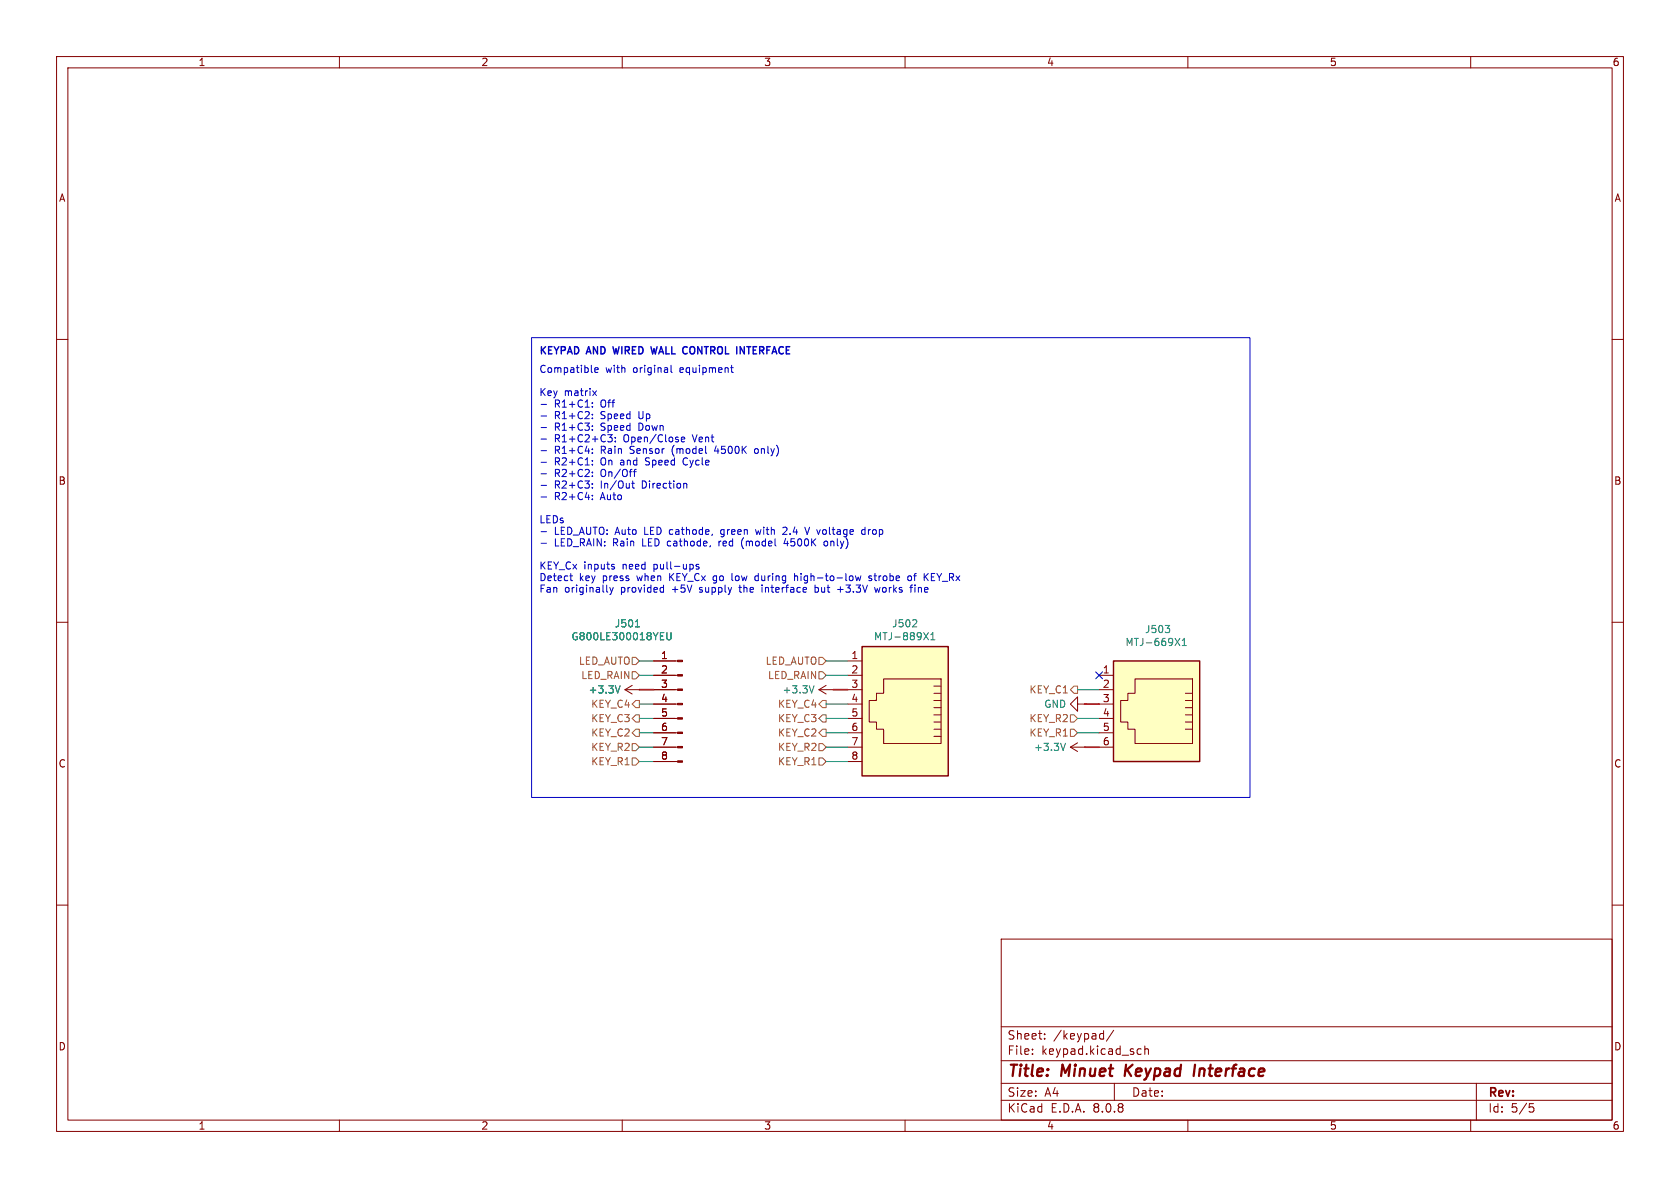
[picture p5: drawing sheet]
(kicad_sch
 (version 20231120)
 (generator "eeschema")
 (generator_version "8.0")
 (paper "A4")
 (title_block
  (title "Minuet Keypad Interface"))
 (lib_symbols
  (symbol "Connector:6P6C"
   (pin_names
    (offset 1.016)) (exclude_from_sim no) (in_bom yes) (on_board yes)
   (property "Reference" "J" (at -5.08 11.43 0) (effects (font (size 1.27 1.27)) (justify right)))
   (property "Value" "6P6C" (at 2.54 11.43 0) (effects (font (size 1.27 1.27)) (justify left)))
   (property "Footprint" "" (at 0 0.635 90) (effects (font (size 1.27 1.27)) (hide yes)))
   (property "Datasheet" "~" (at 0 0.635 90) (effects (font (size 1.27 1.27)) (hide yes)))
   (property "Description" "RJ connector, 6P6C (6 positions 6 connected), RJ12/RJ18/RJ25" (at 0 0 0) (effects (font (size 1.27 1.27)) (hide yes)))
   (symbol "6P6C_0_1"
    (polyline (pts (xy -6.35 -1.905) (xy -5.08 -1.905) (xy -5.08 -1.905)) (stroke (width 0) (type default)) (fill (type none)))
    (polyline (pts (xy -6.35 -0.635) (xy -5.08 -0.635) (xy -5.08 -0.635)) (stroke (width 0) (type default)) (fill (type none)))
    (polyline (pts (xy -6.35 0.635) (xy -5.08 0.635) (xy -5.08 0.635)) (stroke (width 0) (type default)) (fill (type none)))
    (polyline (pts (xy -6.35 1.905) (xy -5.08 1.905) (xy -5.08 1.905)) (stroke (width 0) (type default)) (fill (type none)))
    (polyline (pts (xy -6.35 3.175) (xy -5.08 3.175) (xy -5.08 3.175)) (stroke (width 0) (type default)) (fill (type none)))
    (polyline (pts (xy -5.08 4.445) (xy -6.35 4.445) (xy -6.35 4.445)) (stroke (width 0) (type default)) (fill (type none)))
    (polyline (pts (xy -6.35 -4.445) (xy -6.35 6.985) (xy 3.81 6.985) (xy 3.81 4.445) (xy 5.08 4.445) (xy 5.08 3.175) (xy 6.35 3.175) (xy 6.35 -0.635) (xy 5.08 -0.635) (xy 5.08 -1.905) (xy 3.81 -1.905) (xy 3.81 -4.445) (xy -6.35 -4.445) (xy -6.35 -4.445)) (stroke (width 0) (type default)) (fill (type none)))
    (rectangle (start 7.62 10.16) (end -7.62 -7.62) (stroke (width 0.254) (type default)) (fill (type background))))
   (symbol "6P6C_1_1"
    (pin passive line (at 10.16 -5.08 180) (length 2.54) (name "~" (effects (font (size 1.27 1.27)))) (number "1" (effects (font (size 1.27 1.27)))))
    (pin passive line (at 10.16 -2.54 180) (length 2.54) (name "~" (effects (font (size 1.27 1.27)))) (number "2" (effects (font (size 1.27 1.27)))))
    (pin passive line (at 10.16 0 180) (length 2.54) (name "~" (effects (font (size 1.27 1.27)))) (number "3" (effects (font (size 1.27 1.27)))))
    (pin passive line (at 10.16 2.54 180) (length 2.54) (name "~" (effects (font (size 1.27 1.27)))) (number "4" (effects (font (size 1.27 1.27)))))
    (pin passive line (at 10.16 5.08 180) (length 2.54) (name "~" (effects (font (size 1.27 1.27)))) (number "5" (effects (font (size 1.27 1.27)))))
    (pin passive line (at 10.16 7.62 180) (length 2.54) (name "~" (effects (font (size 1.27 1.27)))) (number "6" (effects (font (size 1.27 1.27)))))))
  (symbol "Connector:8P8C"
   (pin_names
    (offset 1.016)) (exclude_from_sim no) (in_bom yes) (on_board yes)
   (property "Reference" "J" (at -5.08 13.97 0) (effects (font (size 1.27 1.27)) (justify right)))
   (property "Value" "8P8C" (at 2.54 13.97 0) (effects (font (size 1.27 1.27)) (justify left)))
   (property "Footprint" "" (at 0 0.635 90) (effects (font (size 1.27 1.27)) (hide yes)))
   (property "Datasheet" "~" (at 0 0.635 90) (effects (font (size 1.27 1.27)) (hide yes)))
   (property "Description" "RJ connector, 8P8C (8 positions 8 connected), RJ31/RJ32/RJ33/RJ34/RJ35/RJ41/RJ45/RJ49/RJ61" (at 0 0 0) (effects (font (size 1.27 1.27)) (hide yes)))
   (symbol "8P8C_0_1"
    (polyline (pts (xy -5.08 4.445) (xy -6.35 4.445)) (stroke (width 0) (type default)) (fill (type none)))
    (polyline (pts (xy -5.08 5.715) (xy -6.35 5.715)) (stroke (width 0) (type default)) (fill (type none)))
    (polyline (pts (xy -6.35 -3.175) (xy -5.08 -3.175) (xy -5.08 -3.175)) (stroke (width 0) (type default)) (fill (type none)))
    (polyline (pts (xy -6.35 -1.905) (xy -5.08 -1.905) (xy -5.08 -1.905)) (stroke (width 0) (type default)) (fill (type none)))
    (polyline (pts (xy -6.35 -0.635) (xy -5.08 -0.635) (xy -5.08 -0.635)) (stroke (width 0) (type default)) (fill (type none)))
    (polyline (pts (xy -6.35 0.635) (xy -5.08 0.635) (xy -5.08 0.635)) (stroke (width 0) (type default)) (fill (type none)))
    (polyline (pts (xy -6.35 1.905) (xy -5.08 1.905) (xy -5.08 1.905)) (stroke (width 0) (type default)) (fill (type none)))
    (polyline (pts (xy -5.08 3.175) (xy -6.35 3.175) (xy -6.35 3.175)) (stroke (width 0) (type default)) (fill (type none)))
    (polyline (pts (xy -6.35 -4.445) (xy -6.35 6.985) (xy 3.81 6.985) (xy 3.81 4.445) (xy 5.08 4.445) (xy 5.08 3.175) (xy 6.35 3.175) (xy 6.35 -0.635) (xy 5.08 -0.635) (xy 5.08 -1.905) (xy 3.81 -1.905) (xy 3.81 -4.445) (xy -6.35 -4.445) (xy -6.35 -4.445)) (stroke (width 0) (type default)) (fill (type none)))
    (rectangle (start 7.62 12.7) (end -7.62 -10.16) (stroke (width 0.254) (type default)) (fill (type background))))
   (symbol "8P8C_1_1"
    (pin passive line (at 10.16 -7.62 180) (length 2.54) (name "~" (effects (font (size 1.27 1.27)))) (number "1" (effects (font (size 1.27 1.27)))))
    (pin passive line (at 10.16 -5.08 180) (length 2.54) (name "~" (effects (font (size 1.27 1.27)))) (number "2" (effects (font (size 1.27 1.27)))))
    (pin passive line (at 10.16 -2.54 180) (length 2.54) (name "~" (effects (font (size 1.27 1.27)))) (number "3" (effects (font (size 1.27 1.27)))))
    (pin passive line (at 10.16 0 180) (length 2.54) (name "~" (effects (font (size 1.27 1.27)))) (number "4" (effects (font (size 1.27 1.27)))))
    (pin passive line (at 10.16 2.54 180) (length 2.54) (name "~" (effects (font (size 1.27 1.27)))) (number "5" (effects (font (size 1.27 1.27)))))
    (pin passive line (at 10.16 5.08 180) (length 2.54) (name "~" (effects (font (size 1.27 1.27)))) (number "6" (effects (font (size 1.27 1.27)))))
    (pin passive line (at 10.16 7.62 180) (length 2.54) (name "~" (effects (font (size 1.27 1.27)))) (number "7" (effects (font (size 1.27 1.27)))))
    (pin passive line (at 10.16 10.16 180) (length 2.54) (name "~" (effects (font (size 1.27 1.27)))) (number "8" (effects (font (size 1.27 1.27)))))))
  (symbol "Connector:Conn_01x08_Pin"
   (pin_names
    (offset 1.016) hide) (exclude_from_sim no) (in_bom yes) (on_board yes)
   (property "Reference" "J" (at 0 10.16 0) (effects (font (size 1.27 1.27))))
   (property "Value" "Conn_01x08_Pin" (at 0 -12.7 0) (effects (font (size 1.27 1.27))))
   (property "Footprint" "" (at 0 0 0) (effects (font (size 1.27 1.27)) (hide yes)))
   (property "Datasheet" "~" (at 0 0 0) (effects (font (size 1.27 1.27)) (hide yes)))
   (property "Description" "Generic connector, single row, 01x08, script generated" (at 0 0 0) (effects (font (size 1.27 1.27)) (hide yes)))
   (property "ki_locked" "" (at 0 0 0) (effects (font (size 1.27 1.27))))
   (symbol "Conn_01x08_Pin_1_1"
    (polyline (pts (xy 1.27 -10.16) (xy 0.8636 -10.16)) (stroke (width 0.1524) (type default)) (fill (type none)))
    (polyline (pts (xy 1.27 -7.62) (xy 0.8636 -7.62)) (stroke (width 0.1524) (type default)) (fill (type none)))
    (polyline (pts (xy 1.27 -5.08) (xy 0.8636 -5.08)) (stroke (width 0.1524) (type default)) (fill (type none)))
    (polyline (pts (xy 1.27 -2.54) (xy 0.8636 -2.54)) (stroke (width 0.1524) (type default)) (fill (type none)))
    (polyline (pts (xy 1.27 0) (xy 0.8636 0)) (stroke (width 0.1524) (type default)) (fill (type none)))
    (polyline (pts (xy 1.27 2.54) (xy 0.8636 2.54)) (stroke (width 0.1524) (type default)) (fill (type none)))
    (polyline (pts (xy 1.27 5.08) (xy 0.8636 5.08)) (stroke (width 0.1524) (type default)) (fill (type none)))
    (polyline (pts (xy 1.27 7.62) (xy 0.8636 7.62)) (stroke (width 0.1524) (type default)) (fill (type none)))
    (rectangle (start 0.8636 -10.033) (end 0 -10.287) (stroke (width 0.1524) (type default)) (fill (type outline)))
    (rectangle (start 0.8636 -7.493) (end 0 -7.747) (stroke (width 0.1524) (type default)) (fill (type outline)))
    (rectangle (start 0.8636 -4.953) (end 0 -5.207) (stroke (width 0.1524) (type default)) (fill (type outline)))
    (rectangle (start 0.8636 -2.413) (end 0 -2.667) (stroke (width 0.1524) (type default)) (fill (type outline)))
    (rectangle (start 0.8636 0.127) (end 0 -0.127) (stroke (width 0.1524) (type default)) (fill (type outline)))
    (rectangle (start 0.8636 2.667) (end 0 2.413) (stroke (width 0.1524) (type default)) (fill (type outline)))
    (rectangle (start 0.8636 5.207) (end 0 4.953) (stroke (width 0.1524) (type default)) (fill (type outline)))
    (rectangle (start 0.8636 7.747) (end 0 7.493) (stroke (width 0.1524) (type default)) (fill (type outline)))
    (pin passive line (at 5.08 7.62 180) (length 3.81) (name "Pin_1" (effects (font (size 1.27 1.27)))) (number "1" (effects (font (size 1.27 1.27)))))
    (pin passive line (at 5.08 5.08 180) (length 3.81) (name "Pin_2" (effects (font (size 1.27 1.27)))) (number "2" (effects (font (size 1.27 1.27)))))
    (pin passive line (at 5.08 2.54 180) (length 3.81) (name "Pin_3" (effects (font (size 1.27 1.27)))) (number "3" (effects (font (size 1.27 1.27)))))
    (pin passive line (at 5.08 0 180) (length 3.81) (name "Pin_4" (effects (font (size 1.27 1.27)))) (number "4" (effects (font (size 1.27 1.27)))))
    (pin passive line (at 5.08 -2.54 180) (length 3.81) (name "Pin_5" (effects (font (size 1.27 1.27)))) (number "5" (effects (font (size 1.27 1.27)))))
    (pin passive line (at 5.08 -5.08 180) (length 3.81) (name "Pin_6" (effects (font (size 1.27 1.27)))) (number "6" (effects (font (size 1.27 1.27)))))
    (pin passive line (at 5.08 -7.62 180) (length 3.81) (name "Pin_7" (effects (font (size 1.27 1.27)))) (number "7" (effects (font (size 1.27 1.27)))))
    (pin passive line (at 5.08 -10.16 180) (length 3.81) (name "Pin_8" (effects (font (size 1.27 1.27)))) (number "8" (effects (font (size 1.27 1.27)))))))
  (symbol "power:+3.3V"
   (power)
   (pin_numbers hide)
   (pin_names
    (offset 0) hide) (exclude_from_sim no) (in_bom yes) (on_board yes)
   (property "Reference" "#PWR" (at 0 -3.81 0) (effects (font (size 1.27 1.27)) (hide yes)))
   (property "Value" "+3.3V" (at 0 3.556 0) (effects (font (size 1.27 1.27))))
   (property "Footprint" "" (at 0 0 0) (effects (font (size 1.27 1.27)) (hide yes)))
   (property "Datasheet" "" (at 0 0 0) (effects (font (size 1.27 1.27)) (hide yes)))
   (property "Description" "Power symbol creates a global label with name \"+3.3V\"" (at 0 0 0) (effects (font (size 1.27 1.27)) (hide yes)))
   (symbol "+3.3V_0_1"
    (polyline (pts (xy -0.762 1.27) (xy 0 2.54)) (stroke (width 0) (type default)) (fill (type none)))
    (polyline (pts (xy 0 0) (xy 0 2.54)) (stroke (width 0) (type default)) (fill (type none)))
    (polyline (pts (xy 0 2.54) (xy 0.762 1.27)) (stroke (width 0) (type default)) (fill (type none))))
   (symbol "+3.3V_1_1"
    (pin power_in line (at 0 0 90) (length 0) (name "~" (effects (font (size 1.27 1.27)))) (number "1" (effects (font (size 1.27 1.27)))))))
  (symbol "power:GND"
   (power)
   (pin_numbers hide)
   (pin_names
    (offset 0) hide) (exclude_from_sim no) (in_bom yes) (on_board yes)
   (property "Reference" "#PWR" (at 0 -6.35 0) (effects (font (size 1.27 1.27)) (hide yes)))
   (property "Value" "GND" (at 0 -3.81 0) (effects (font (size 1.27 1.27))))
   (property "Footprint" "" (at 0 0 0) (effects (font (size 1.27 1.27)) (hide yes)))
   (property "Datasheet" "" (at 0 0 0) (effects (font (size 1.27 1.27)) (hide yes)))
   (property "Description" "Power symbol creates a global label with name \"GND\" , ground" (at 0 0 0) (effects (font (size 1.27 1.27)) (hide yes)))
   (symbol "GND_0_1"
    (polyline (pts (xy 0 0) (xy 0 -1.27) (xy 1.27 -1.27) (xy 0 -2.54) (xy -1.27 -1.27) (xy 0 -1.27)) (stroke (width 0) (type default)) (fill (type none))))
   (symbol "GND_1_1"
    (pin power_in line (at 0 0 270) (length 0) (name "~" (effects (font (size 1.27 1.27)))) (number "1" (effects (font (size 1.27 1.27))))))))
 (no_connect
  (at 194.31 119.38))
 (wire
  (pts (xy 113.03 116.84) (xy 115.57 116.84))
  (stroke (width 0) (type default)))
 (wire
  (pts (xy 113.03 121.92) (xy 115.57 121.92))
  (stroke (width 0) (type default)))
 (wire
  (pts (xy 113.03 132.08) (xy 115.57 132.08))
  (stroke (width 0) (type default)))
 (wire
  (pts (xy 113.03 119.38) (xy 115.57 119.38))
  (stroke (width 0) (type default)))
 (wire
  (pts (xy 149.86 119.38) (xy 146.05 119.38))
  (stroke (width 0) (type default)))
 (wire
  (pts (xy 194.31 124.46) (xy 191.77 124.46))
  (stroke (width 0) (type default)))
 (wire
  (pts (xy 149.86 121.92) (xy 147.32 121.92))
  (stroke (width 0) (type default)))
 (wire
  (pts (xy 113.03 124.46) (xy 115.57 124.46))
  (stroke (width 0) (type default)))
 (wire
  (pts (xy 149.86 116.84) (xy 146.05 116.84))
  (stroke (width 0) (type default)))
 (wire
  (pts (xy 113.03 129.54) (xy 115.57 129.54))
  (stroke (width 0) (type default)))
 (wire
  (pts (xy 194.31 129.54) (xy 190.5 129.54))
  (stroke (width 0) (type default)))
 (wire
  (pts (xy 113.03 127) (xy 115.57 127))
  (stroke (width 0) (type default)))
 (wire
  (pts (xy 194.31 132.08) (xy 191.77 132.08))
  (stroke (width 0) (type default)))
 (wire
  (pts (xy 149.86 124.46) (xy 146.05 124.46))
  (stroke (width 0) (type default)))
 (wire
  (pts (xy 149.86 127) (xy 146.05 127))
  (stroke (width 0) (type default)))
 (wire
  (pts (xy 194.31 127) (xy 190.5 127))
  (stroke (width 0) (type default)))
 (wire
  (pts (xy 149.86 129.54) (xy 146.05 129.54))
  (stroke (width 0) (type default)))
 (wire
  (pts (xy 194.31 121.92) (xy 190.5 121.92))
  (stroke (width 0) (type default)))
 (wire
  (pts (xy 113.03 134.62) (xy 115.57 134.62))
  (stroke (width 0) (type default)))
 (wire
  (pts (xy 149.86 134.62) (xy 146.05 134.62))
  (stroke (width 0) (type default)))
 (wire
  (pts (xy 149.86 132.08) (xy 146.05 132.08))
  (stroke (width 0) (type default)))
 (rectangle
  (start 93.98 59.69)
  (end 220.98 140.97)
  (stroke (width 0) (type default))
  (fill (type none)))
 (text "Compatible with original equipment\n\nKey matrix\n- R1+C1: Off\n- R1+C2: Speed Up\n- R1+C3: Speed Down\n- R1+C2+C3: Open/Close Vent\n- R1+C4: Rain Sensor (model 4500K only)\n- R2+C1: On and Speed Cycle\n- R2+C2: On/Off\n- R2+C3: In/Out Direction\n- R2+C4: Auto\n\nLEDs\n- LED_AUTO: Auto LED cathode, green with 2.4 V voltage drop\n- LED_RAIN: Rain LED cathode, red (model 4500K only)\n\nKEY_Cx inputs need pull-ups\nDetect key press when KEY_Cx go low during high-to-low strobe of KEY_Rx\nFan originally provided +5V supply the interface but +3.3V works fine"
  (exclude_from_sim no)
  (at 95.25 64.77 0)
  (effects (font (size 1.27 1.27)) (justify left top)))
 (text "KEYPAD AND WIRED WALL CONTROL INTERFACE"
  (exclude_from_sim no)
  (at 95.25 62.23 0)
  (effects (font (size 1.27 1.27) (thickness 0.254)
    (bold yes)) (justify left)))
 (hierarchical_label "KEY_C3"
  (shape output)
  (at 146.05 127 180)
  (effects (font (size 1.27 1.27)) (justify right)))
 (hierarchical_label "KEY_R1"
  (shape input)
  (at 113.03 134.62 180)
  (effects (font (size 1.27 1.27)) (justify right)))
 (hierarchical_label "KEY_R2"
  (shape input)
  (at 113.03 132.08 180)
  (effects (font (size 1.27 1.27)) (justify right)))
 (hierarchical_label "LED_RAIN"
  (shape input)
  (at 146.05 119.38 180)
  (effects (font (size 1.27 1.27)) (justify right)))
 (hierarchical_label "KEY_C2"
  (shape output)
  (at 113.03 129.54 180)
  (effects (font (size 1.27 1.27)) (justify right)))
 (hierarchical_label "KEY_C4"
  (shape output)
  (at 146.05 124.46 180)
  (effects (font (size 1.27 1.27)) (justify right)))
 (hierarchical_label "KEY_C2"
  (shape output)
  (at 146.05 129.54 180)
  (effects (font (size 1.27 1.27)) (justify right)))
 (hierarchical_label "KEY_R2"
  (shape input)
  (at 146.05 132.08 180)
  (effects (font (size 1.27 1.27)) (justify right)))
 (hierarchical_label "KEY_R1"
  (shape input)
  (at 146.05 134.62 180)
  (effects (font (size 1.27 1.27)) (justify right)))
 (hierarchical_label "LED_RAIN"
  (shape input)
  (at 113.03 119.38 180)
  (effects (font (size 1.27 1.27)) (justify right)))
 (hierarchical_label "KEY_R2"
  (shape input)
  (at 190.5 127 180)
  (effects (font (size 1.27 1.27)) (justify right)))
 (hierarchical_label "KEY_C1"
  (shape output)
  (at 190.5 121.92 180)
  (effects (font (size 1.27 1.27)) (justify right)))
 (hierarchical_label "KEY_C3"
  (shape output)
  (at 113.03 127 180)
  (effects (font (size 1.27 1.27)) (justify right)))
 (hierarchical_label "KEY_C4"
  (shape output)
  (at 113.03 124.46 180)
  (effects (font (size 1.27 1.27)) (justify right)))
 (hierarchical_label "LED_AUTO"
  (shape input)
  (at 113.03 116.84 180)
  (effects (font (size 1.27 1.27)) (justify right)))
 (hierarchical_label "KEY_R1"
  (shape input)
  (at 190.5 129.54 180)
  (effects (font (size 1.27 1.27)) (justify right)))
 (hierarchical_label "LED_AUTO"
  (shape input)
  (at 146.05 116.84 180)
  (effects (font (size 1.27 1.27)) (justify right)))
 (symbol
  (lib_id "power:+3.3V")
  (at 113.03 121.92 90)
  (unit 1)
  (exclude_from_sim no)
  (in_bom yes)
  (on_board yes)
  (dnp no)
  (fields_autoplaced yes)
  (property "Reference" "#PWR0501" (at 116.84 121.92 0) (effects (font (size 1.27 1.27)) (hide yes)))
  (property "Value" "+3.3V" (at 109.855 121.92 90) (effects (font (size 1.27 1.27)) (justify left)))
  (property "Footprint" "" (at 113.03 121.92 0) (effects (font (size 1.27 1.27)) (hide yes)))
  (property "Datasheet" "" (at 113.03 121.92 0) (effects (font (size 1.27 1.27)) (hide yes)))
  (property "Description" "Power symbol creates a global label with name \"+3.3V\"" (at 113.03 121.92 0) (effects (font (size 1.27 1.27)) (hide yes)))
  (pin "1"))
 (symbol
  (lib_id "Connector:6P6C")
  (at 204.47 124.46 180)
  (unit 1)
  (exclude_from_sim no)
  (in_bom yes)
  (on_board yes)
  (dnp no)
  (property "Reference" "J503" (at 204.724 111.252 0) (effects (font (size 1.27 1.27))))
  (property "Value" "MTJ-669X1" (at 204.47 113.538 0) (effects (font (size 1.27 1.27))))
  (property "Footprint" "MTJ-669X1:CONN_MTJ-669X1_ADM" (at 204.47 125.095 90) (effects (font (size 1.27 1.27)) (hide yes)))
  (property "Datasheet" "https://app.adam-tech.com/products/download/data_sheet/203813/mtj-669x1-data-sheet.pdf" (at 204.47 125.095 90) (effects (font (size 1.27 1.27)) (hide yes)))
  (property "Description" "RJ connector, 6P6C (6 positions 6 connected), RJ12/RJ18/RJ25" (at 204.47 124.46 0) (effects (font (size 1.27 1.27)) (hide yes)))
  (property "Arrow Part Number" "" (at 204.47 124.46 0) (effects (font (size 1.27 1.27)) (hide yes)))
  (property "Arrow Price/Stock" "" (at 204.47 124.46 0) (effects (font (size 1.27 1.27)) (hide yes)))
  (property "Height" "" (at 204.47 124.46 0) (effects (font (size 1.27 1.27)) (hide yes)))
  (property "Hold Current" "" (at 204.47 124.46 0) (effects (font (size 1.27 1.27)) (hide yes)))
  (property "Manufacturer_Name" "" (at 204.47 124.46 0) (effects (font (size 1.27 1.27)) (hide yes)))
  (property "Manufacturer_Part_Number" "" (at 204.47 124.46 0) (effects (font (size 1.27 1.27)) (hide yes)))
  (property "Mouser Part Number" "" (at 204.47 124.46 0) (effects (font (size 1.27 1.27)) (hide yes)))
  (property "Mouser Price/Stock" "" (at 204.47 124.46 0) (effects (font (size 1.27 1.27)) (hide yes)))
  (pin "2")
  (pin "4")
  (pin "6")
  (pin "5")
  (pin "3")
  (pin "1"))
 (symbol
  (lib_id "Connector:8P8C")
  (at 160.02 124.46 180)
  (unit 1)
  (exclude_from_sim no)
  (in_bom yes)
  (on_board yes)
  (dnp no)
  (property "Reference" "J502" (at 160.02 110.236 0) (effects (font (size 1.27 1.27))))
  (property "Value" "MTJ-889X1" (at 160.02 112.522 0) (effects (font (size 1.27 1.27))))
  (property "Footprint" "MTJ-889X1:CONN_MTJ-889X1_ADM" (at 160.02 125.095 90) (effects (font (size 1.27 1.27)) (hide yes)))
  (property "Datasheet" "https://app.adam-tech.com/products/download/data_sheet/203814/mtj-889x1-data-sheet.pdf" (at 160.02 125.095 90) (effects (font (size 1.27 1.27)) (hide yes)))
  (property "Description" "RJ connector, 8P8C (8 positions 8 connected), RJ31/RJ32/RJ33/RJ34/RJ35/RJ41/RJ45/RJ49/RJ61" (at 160.02 124.46 0) (effects (font (size 1.27 1.27)) (hide yes)))
  (property "Arrow Part Number" "" (at 160.02 124.46 0) (effects (font (size 1.27 1.27)) (hide yes)))
  (property "Arrow Price/Stock" "" (at 160.02 124.46 0) (effects (font (size 1.27 1.27)) (hide yes)))
  (property "Height" "" (at 160.02 124.46 0) (effects (font (size 1.27 1.27)) (hide yes)))
  (property "Hold Current" "" (at 160.02 124.46 0) (effects (font (size 1.27 1.27)) (hide yes)))
  (property "Manufacturer_Name" "" (at 160.02 124.46 0) (effects (font (size 1.27 1.27)) (hide yes)))
  (property "Manufacturer_Part_Number" "" (at 160.02 124.46 0) (effects (font (size 1.27 1.27)) (hide yes)))
  (property "Mouser Part Number" "" (at 160.02 124.46 0) (effects (font (size 1.27 1.27)) (hide yes)))
  (property "Mouser Price/Stock" "" (at 160.02 124.46 0) (effects (font (size 1.27 1.27)) (hide yes)))
  (pin "2")
  (pin "8")
  (pin "1")
  (pin "5")
  (pin "7")
  (pin "6")
  (pin "3")
  (pin "4"))
 (symbol
  (lib_id "power:+3.3V")
  (at 147.32 121.92 90)
  (unit 1)
  (exclude_from_sim no)
  (in_bom yes)
  (on_board yes)
  (dnp no)
  (fields_autoplaced yes)
  (property "Reference" "#PWR0502" (at 151.13 121.92 0) (effects (font (size 1.27 1.27)) (hide yes)))
  (property "Value" "+3.3V" (at 144.145 121.92 90) (effects (font (size 1.27 1.27)) (justify left)))
  (property "Footprint" "" (at 147.32 121.92 0) (effects (font (size 1.27 1.27)) (hide yes)))
  (property "Datasheet" "" (at 147.32 121.92 0) (effects (font (size 1.27 1.27)) (hide yes)))
  (property "Description" "Power symbol creates a global label with name \"+3.3V\"" (at 147.32 121.92 0) (effects (font (size 1.27 1.27)) (hide yes)))
  (pin "1"))
 (symbol
  (lib_id "power:GND")
  (at 191.77 124.46 270)
  (unit 1)
  (exclude_from_sim no)
  (in_bom yes)
  (on_board yes)
  (dnp no)
  (fields_autoplaced yes)
  (property "Reference" "#PWR0503" (at 185.42 124.46 0) (effects (font (size 1.27 1.27)) (hide yes)))
  (property "Value" "GND" (at 188.595 124.46 90) (effects (font (size 1.27 1.27)) (justify right)))
  (property "Footprint" "" (at 191.77 124.46 0) (effects (font (size 1.27 1.27)) (hide yes)))
  (property "Datasheet" "" (at 191.77 124.46 0) (effects (font (size 1.27 1.27)) (hide yes)))
  (property "Description" "Power symbol creates a global label with name \"GND\" , ground" (at 191.77 124.46 0) (effects (font (size 1.27 1.27)) (hide yes)))
  (pin "1"))
 (symbol
  (lib_id "power:+3.3V")
  (at 191.77 132.08 90)
  (unit 1)
  (exclude_from_sim no)
  (in_bom yes)
  (on_board yes)
  (dnp no)
  (fields_autoplaced yes)
  (property "Reference" "#PWR0504" (at 195.58 132.08 0) (effects (font (size 1.27 1.27)) (hide yes)))
  (property "Value" "+3.3V" (at 188.595 132.08 90) (effects (font (size 1.27 1.27)) (justify left)))
  (property "Footprint" "" (at 191.77 132.08 0) (effects (font (size 1.27 1.27)) (hide yes)))
  (property "Datasheet" "" (at 191.77 132.08 0) (effects (font (size 1.27 1.27)) (hide yes)))
  (property "Description" "Power symbol creates a global label with name \"+3.3V\"" (at 191.77 132.08 0) (effects (font (size 1.27 1.27)) (hide yes)))
  (pin "1"))
 (symbol
  (lib_id "Connector:Conn_01x08_Pin")
  (at 120.65 124.46 0)
  (mirror y)
  (unit 1)
  (exclude_from_sim no)
  (in_bom yes)
  (on_board yes)
  (dnp no)
  (property "Reference" "J501" (at 110.998 110.236 0) (effects (font (size 1.27 1.27))))
  (property "Value" "G800LE300018YEU" (at 109.982 112.522 0) (effects (font (size 1.27 1.27))))
  (property "Footprint" "Connector_PinHeader_2.54mm:PinHeader_1x08_P2.54mm_Vertical" (at 120.65 124.46 0) (effects (font (size 1.27 1.27)) (hide yes)))
  (property "Datasheet" "https://cdn.amphenol-cs.com/media/wysiwyg/files/drawing/g800lexxxxxxyeu.pdf" (at 120.65 124.46 0) (effects (font (size 1.27 1.27)) (hide yes)))
  (property "Description" "Generic connector, single row, 01x08, script generated" (at 120.65 124.46 0) (effects (font (size 1.27 1.27)) (hide yes)))
  (property "Arrow Part Number" "" (at 120.65 124.46 0) (effects (font (size 1.27 1.27)) (hide yes)))
  (property "Arrow Price/Stock" "" (at 120.65 124.46 0) (effects (font (size 1.27 1.27)) (hide yes)))
  (property "Height" "" (at 120.65 124.46 0) (effects (font (size 1.27 1.27)) (hide yes)))
  (property "Hold Current" "" (at 120.65 124.46 0) (effects (font (size 1.27 1.27)) (hide yes)))
  (property "Manufacturer_Name" "" (at 120.65 124.46 0) (effects (font (size 1.27 1.27)) (hide yes)))
  (property "Manufacturer_Part_Number" "" (at 120.65 124.46 0) (effects (font (size 1.27 1.27)) (hide yes)))
  (property "Mouser Part Number" "" (at 120.65 124.46 0) (effects (font (size 1.27 1.27)) (hide yes)))
  (property "Mouser Price/Stock" "" (at 120.65 124.46 0) (effects (font (size 1.27 1.27)) (hide yes)))
  (pin "1")
  (pin "6")
  (pin "2")
  (pin "5")
  (pin "7")
  (pin "8")
  (pin "4")
  (pin "3")))
